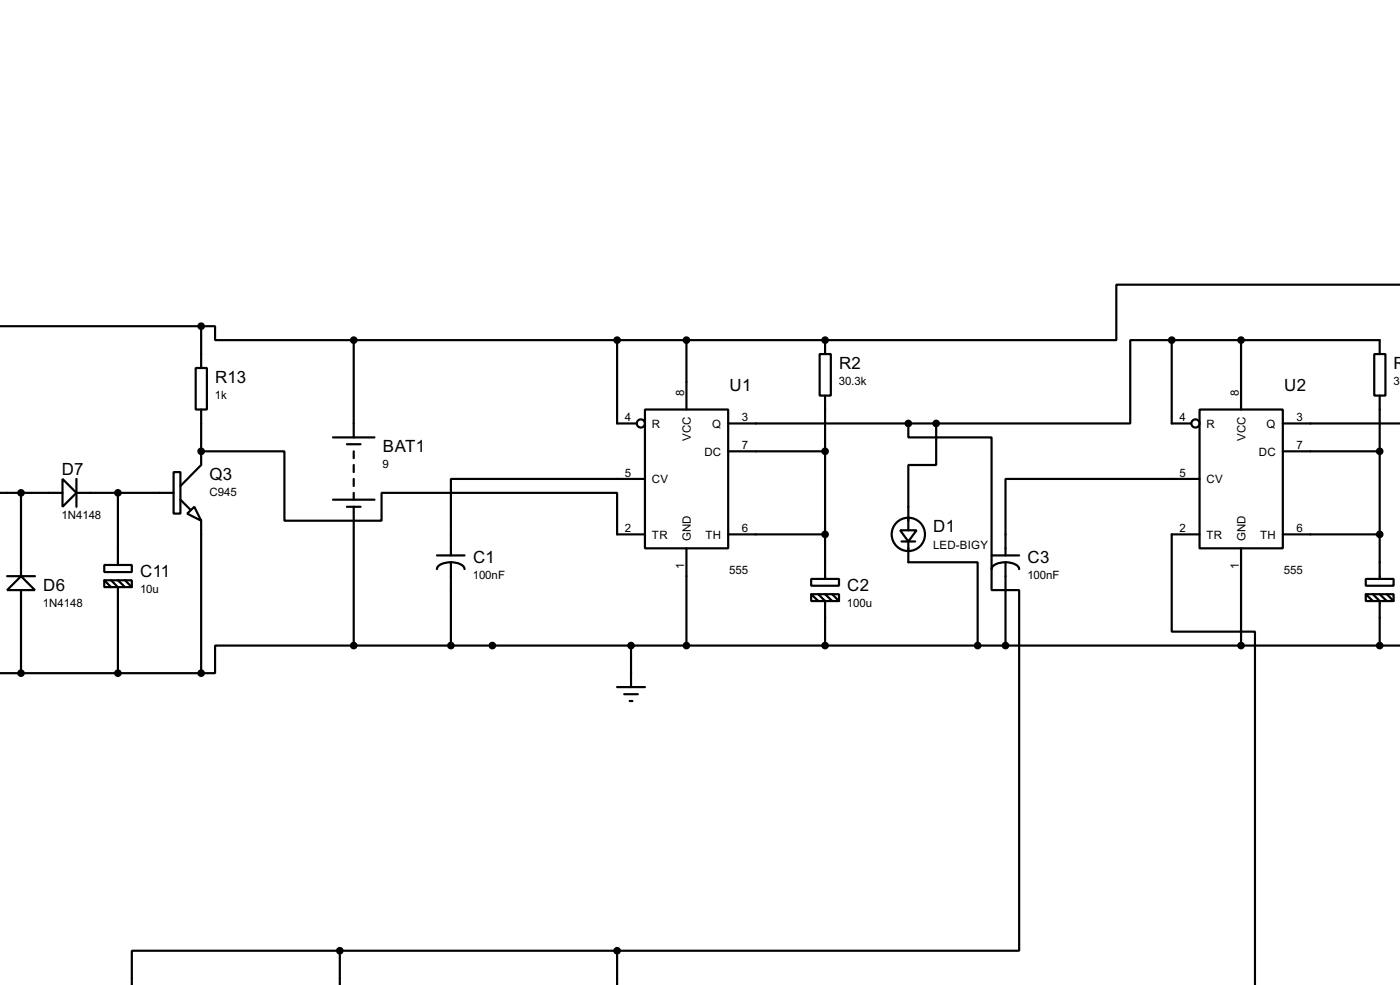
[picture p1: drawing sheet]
<svg xmlns="http://www.w3.org/2000/svg" width="256mm" height="180mm" viewBox="0 0 256 180" stroke-linecap="round" stroke-linejoin="round" font-family="sans-serif">
<g fill="none" stroke="#000" stroke-width=".4">
<path d="M-.1 59.7h37M36.9 59.7h2.5v2.6h25.4M36.9 59.7v7.7M256.5 52.1h-52v10.2h-53.3M35.9 67.4h2v7.6h-2zM36.9 75v10.1l-3.8 3.9M64.8 62.3h86.4M64.8 62.3v17.8M113.1 62.3v15.2h3.5M118.2 75h15.2v25.4h-15.2zM125.8 62.3v12.7M133.4 77.5h38.1"/>
<path d="M150.2 64.8h2v7.6h-2zM151.2 62.3v2.5M151.2 72.4v33.6M166.4 77.5v2.6h15.3v27.9h5v66h-73.6M171.5 77.5v7.6h-5.1v12M214.7 62.3h-7.6v15.2h-35.6M214.7 62.3h38.1v2.5M214.7 62.3v15.2h3.5M219.8 75h15.2v25.4h-15.2zM227.4 62.3v12.7M235 77.5h21.5M251.8 64.8h2v7.6h-2z"/>
<path d="M252.8 72.4v33.6M-.1 90.2h11.6M3.9 90.2v15.3M11.5 87.7l2.5 2.5-2.5 2.6zM14 90.2h17.8M14 87.7v5.1M21.6 90.2v13.2M31.8 86.4h1.3v7.6h-1.3zM33.1 91.5l1.8 1.8M34.3 94l1.3-1.2 1.3 2.5zM36.9 82.6h15.2v12.7h17.8v-5.1h43.2v7.6h5.1M36.9 95.3v27.9"/>
<path d="M61 80.1h7.6M61 91.5h7.6M63.6 81.3h2.5M63.6 92.8h2.5M64.8 82.6v1.3M64.8 85.1v1.3M64.8 87.7v1.3M64.8 90.2v1.3M64.8 92.8v25.4M118.2 87.7h-35.6v14M133.4 82.6h17.8M133.4 97.8h17.8"/>
<path d="M164.9 97.1h3l-1.5 2zM165.2 99.1h2.5M166.4 99.1v3.8h12.7v15.3M219.8 87.7h-35.6v14M219.8 97.8h-5.1v17.8h15.2v64.7M235 82.6h17.8M235 97.8h17.8M1.3 105.5h5.1M3.9 105.5l2.5 2.5h-5.1zM3.9 108v15.2M19.1 103.4h5.1v1.3h-5.1zM19.1 106.2h5.1v1.3h-5.1z"/>
<path d="M19.1 106.2l1.3 1.3M20.4 106.2l1.2 1.3v15.7M21.6 106.2l1.3 1.3M22.9 106.2l1.3 1.3M64.8 118.2h-25.4v5h-2.5M64.8 118.2h191.7M80.1 101.7h5M82.6 102.9a2.27 2.27 0 0 1 2.5 1.3M82.6 102.9a3.2 3.2 0 0 0-2.5 .9v.4M82.6 102.9v15.3M115.6 118.2v7.6M125.8 100.4v17.8"/>
<path d="M148.6 106h5.1v1.2h-5.1zM148.6 108.8h5.1v1.2h-5.1zM148.6 108.8l1.3 1.2M149.9 108.8l1.3 1.2v8.2M151.2 108.8l1.3 1.2M152.5 108.8l1.2 1.2M181.7 101.7h5M184.2 102.9a2.27 2.27 0 0 1 2.5 1.3M184.2 102.9a3.2 3.2 0 0 0-2.5 .9v.4M184.2 102.9v15.3M227.4 100.4v17.8M250.2 106h5.1v1.2h-5.1z"/>
<path d="M250.2 108.8h5.1v1.2h-5.1zM250.2 108.8l1.3 1.2M251.5 108.8l1.3 1.2v8.2M252.8 108.8l1.3 1.2M254.1 108.8l1.2 1.2M-.1 123.2h37M113.1 125.8h5.1M114.4 127.1h2.5M115.4 128.3h.5M62.3 174h-38.1v6.3M62.3 174v6.3M62.3 174h50.8"/>
<path d="M113.1 174v6.3"/>
<circle cx="117.4" cy="77.5" r=".75"/>
<circle cx="219" cy="77.5" r=".75"/>
<circle cx="166.4" cy="97.8" r="3.1"/>
</g>
<g fill="#000">
<circle cx="151.2" cy="62.3" r=".2"/>
<circle cx="36.9" cy="82.6" r=".2"/>
</g>
<g fill="#000" stroke="#000" stroke-width=".4">
<circle cx="36.8" cy="59.7" r=".5"/>
<circle cx="64.8" cy="62.3" r=".5"/>
<circle cx="113" cy="62.3" r=".5"/>
<circle cx="125.7" cy="62.3" r=".5"/>
<circle cx="151.1" cy="62.3" r=".5"/>
<circle cx="166.4" cy="77.5" r=".5"/>
<circle cx="171.5" cy="77.5" r=".5"/>
<circle cx="214.6" cy="62.3" r=".5"/>
<circle cx="227.3" cy="62.3" r=".5"/>
<circle cx="3.8" cy="90.2" r=".5"/>
<circle cx="21.6" cy="90.2" r=".5"/>
<circle cx="36.8" cy="82.6" r=".5"/>
<circle cx="151.1" cy="97.8" r=".5"/>
<circle cx="151.1" cy="82.6" r=".5"/>
<circle cx="252.7" cy="97.8" r=".5"/>
<circle cx="252.7" cy="82.6" r=".5"/>
<circle cx="64.8" cy="118.2" r=".5"/>
<circle cx="82.6" cy="118.2" r=".5"/>
<circle cx="90.2" cy="118.2" r=".5"/>
<circle cx="115.6" cy="118.2" r=".5"/>
<circle cx="125.7" cy="118.2" r=".5"/>
<circle cx="151.1" cy="118.2" r=".5"/>
<circle cx="179.1" cy="118.2" r=".5"/>
<circle cx="184.2" cy="118.2" r=".5"/>
<circle cx="227.3" cy="118.2" r=".5"/>
<circle cx="252.7" cy="118.2" r=".5"/>
<circle cx="3.8" cy="123.2" r=".5"/>
<circle cx="21.6" cy="123.2" r=".5"/>
<circle cx="36.8" cy="123.2" r=".5"/>
<circle cx="62.2" cy="174" r=".5"/>
<circle cx="113" cy="174" r=".5"/>
</g>
<g font-size="3.5">
<text x="39.4" y="70.1">R13</text>
<text x="133.7" y="71.6">U1</text>
<text x="153.7" y="67.5">R2</text>
<text x="235.3" y="71.6">U2</text>
<text x="255.3" y="67.5">R</text>
<text x="70.2" y="82.8">BAT1</text>
<text x="11.3" y="86.9">D7</text>
<text x="38.4" y="87.8">Q3</text>
<text x="171" y="97.5">D1</text>
<text x="25.7" y="105.6">C11</text>
<text x="86.7" y="103.1">C1</text>
<text x="188.3" y="103.1">C3</text>
<text x="7.9" y="108.2">D6</text>
<text x="155.2" y="108.2">C2</text>
</g>
<g font-size="2.4">
<text x="153.7" y="70.4">30.3k</text>
<text x="255.3" y="70.4">30</text>
<text x="39.4" y="73">1k</text>
<text x="114.5" y="77.1">4</text>
<text x="125.4" y="72.4" transform="rotate(-90 125.4 72.4)">8</text>
<text x="135.9" y="77.1">3</text>
<text x="216.1" y="77.1">4</text>
<text x="227" y="72.4" transform="rotate(-90 227 72.4)">8</text>
<text x="237.5" y="77.1">3</text>
<text x="119.4" y="78.3">R</text>
<text x="126.6" y="80.8" transform="rotate(-90 126.6 80.8)">VCC</text>
<text x="129" y="83.4">DC</text>
<text x="130.4" y="78.3">Q</text>
<text x="135.9" y="82.2">7</text>
<text x="221" y="78.3">R</text>
<text x="228.2" y="80.8" transform="rotate(-90 228.2 80.8)">VCC</text>
<text x="230.6" y="83.4">DC</text>
<text x="232" y="78.3">Q</text>
<text x="237.5" y="82.2">7</text>
<text x="70.1" y="85.7">9</text>
<text x="114.5" y="87.3">5</text>
<text x="119.4" y="88.5">CV</text>
<text x="216.1" y="87.3">5</text>
<text x="221" y="88.5">CV</text>
<text x="11.3" y="95">1N4148</text>
<text x="38.4" y="90.8">C945</text>
<text x="114.5" y="97.4">2</text>
<text x="119.4" y="98.6">TR</text>
<text x="126.6" y="99.1" transform="rotate(-90 126.6 99.1)">GND</text>
<text x="129.2" y="98.6">TH</text>
<text x="135.9" y="97.4">6</text>
<text x="170.9" y="100.4">LED-BIGY</text>
<text x="216.1" y="97.4">2</text>
<text x="221" y="98.6">TR</text>
<text x="228.2" y="99.1" transform="rotate(-90 228.2 99.1)">GND</text>
<text x="230.8" y="98.6">TH</text>
<text x="237.5" y="97.4">6</text>
<text x="86.6" y="106">100nF</text>
<text x="125.4" y="104.1" transform="rotate(-90 125.4 104.1)">1</text>
<text x="133.6" y="105.1">555</text>
<text x="188.2" y="106">100nF</text>
<text x="227" y="104.1" transform="rotate(-90 227 104.1)">1</text>
<text x="235.2" y="105.1">555</text>
<text x="7.9" y="111.1">1N4148</text>
<text x="25.7" y="108.5">10u</text>
<text x="155.2" y="111.1">100u</text>
</g>
</svg>
